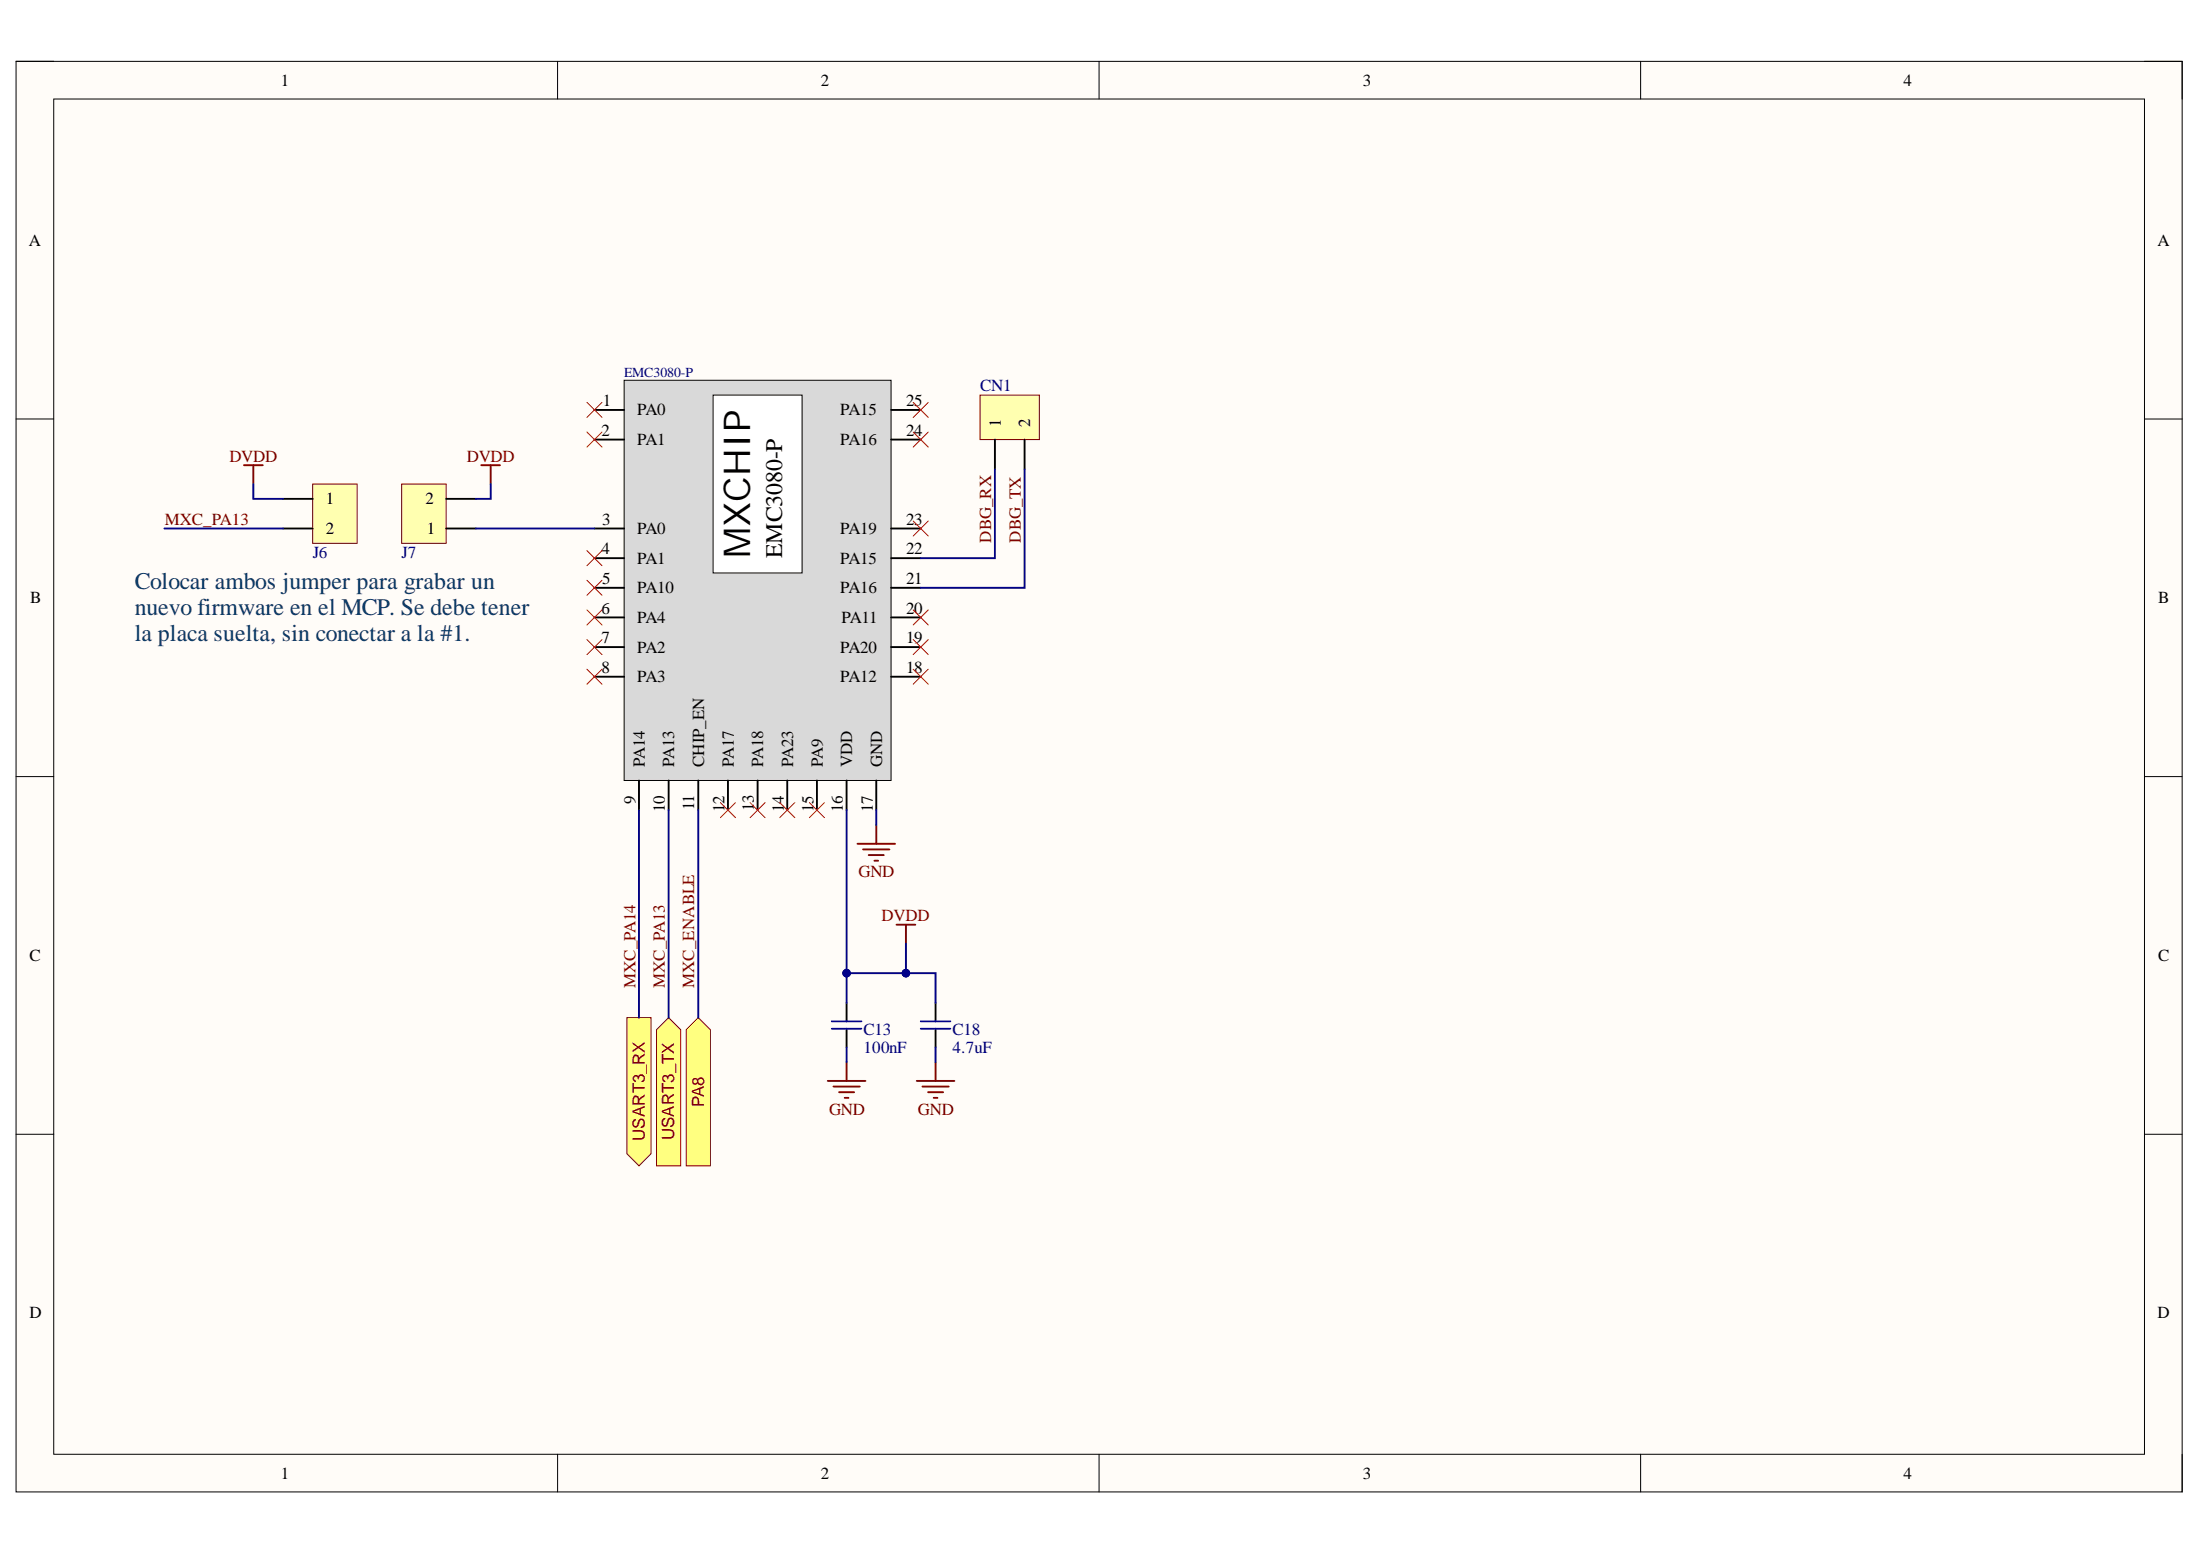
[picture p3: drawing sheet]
<svg xmlns="http://www.w3.org/2000/svg" width="297mm" height="210mm" viewBox="0 0 297 210" stroke-linecap="round" stroke-linejoin="round" font-family="sans-serif">
<path d="M2.2 8.3h292.4v193.1h-292.4z" fill-rule="evenodd" fill="#fffcf8"/>
<path d="M2.2 8.3h292.4v193.1h-292.4z" fill="none" stroke="#000" stroke-width=".14"/>
<path d="M7.3 13.4h282.2v182.9h-282.2z" fill-rule="evenodd" fill="#fffcf8"/>
<g fill="none" stroke="#000" stroke-width=".14">
<path d="M2.2 8.3h5.1M7.3 13.4h282.2v182.9h-282.2zM75.3 8.3v5.1M148.4 8.3v5.1M221.5 8.3v5.1M289.5 8.3h5.1v5.1M2.2 56.6h5.1M289.5 56.6h5.1M2.2 104.8h5.1M289.5 104.8h5.1M2.2 153.1h5.1M289.5 153.1h5.1"/>
<path d="M75.3 196.3v5.1M148.4 196.3v5.1M221.5 196.3v5.1M294.6 196.3v5.1"/>
</g>
<path d="M84.3 51.3h36v54.1h-36z" fill-rule="evenodd" fill="#d9d9d9"/>
<path d="M84.3 51.3h36v54.1h-36z" fill="none" stroke="#000" stroke-width=".14"/>
<g fill="none" stroke="#000" stroke-width=".25">
<path d="M80.3 59.3h4M80.3 55.3h4M120.3 55.3h4M80.3 79.3h4M80.3 75.3h4M80.3 71.3h4M120.3 79.3h4M120.3 75.3h4M120.3 71.3h4M80.3 91.3h4M80.3 87.3h4M80.3 83.3h4"/>
<path d="M120.3 91.3h4M120.3 87.3h4M120.3 83.3h4"/>
</g>
<path d="M96.3 53.3h12v24h-12z" fill-rule="evenodd" fill="#fff"/>
<path d="M96.3 53.3h12v24h-12z" fill="none" stroke="#000" stroke-width=".14"/>
<path d="M120.3 59.3h4M86.3 105.4v4M90.3 105.4v4M94.3 105.4v4M98.3 105.4v4M102.3 105.4v4M106.3 105.4v4M110.3 105.4v4M114.3 105.4v4M118.3 105.4v4" fill="none" stroke="#000" stroke-width=".25"/>
<path d="M84.6 137.4h3.3v18.3l-1.6 1.7-1.7-1.7z" fill-rule="evenodd" fill="#ffff80"/>
<path d="M84.6 137.4h3.3v18.3l-1.6 1.7-1.7-1.7z" fill="none" stroke="#800000" stroke-width=".14"/>
<path d="M114.3 135.4v2.5M114.3 138.9v2.5M126.3 135.4v2.5M126.3 138.9v2.5" fill="none" stroke="#000" stroke-width=".25"/>
<path d="M112.3 138.9h4M112.3 137.9h4M124.3 138.9h4M124.3 137.9h4" fill="none" stroke="#00f" stroke-width=".25"/>
<g fill="none" stroke="#800000" stroke-width=".25">
<path d="M115.8 113.9h5.1M116.5 114.7h3.6M117.3 115.4h2M118.1 116.2h.5M118.3 111.4v2.5M121 124.8h2.6M122.3 124.8v2.6M111.8 145.9h5M112.5 146.7h3.6M113.3 147.4h2M114.1 148.2h.5M114.3 143.4v2.5"/>
<path d="M123.8 145.9h5.1M124.5 146.7h3.6M125.3 147.4h2M126.1 148.2h.5M126.3 143.4v2.5"/>
</g>
<g fill="none" stroke="#f00" stroke-width=".14">
<path d="M79.2 58.3l2.1 2.1M81.3 58.3l-2.1 2.1M123.3 58.3l2 2.1M123.3 54.3l2 2.1M125.3 58.3l-2 2.1M125.3 54.3l-2 2.1M79.2 74.3l2.1 2.1M79.2 78.3l2.1 2.1M81.3 74.3l-2.1 2.1M81.3 78.3l-2.1 2.1M123.3 70.3l2 2.1M125.3 70.3l-2 2.1"/>
<path d="M79.2 82.3l2.1 2.1M79.2 86.3l2.1 2.1M79.2 90.3l2.1 2.1M81.3 82.3l-2.1 2.1M81.3 86.3l-2.1 2.1M81.3 90.3l-2.1 2.1M123.3 90.3l2 2.1M123.3 86.3l2 2.1M123.3 82.3l2 2.1M125.3 90.3l-2 2.1M125.3 86.3l-2 2.1M125.3 82.3l-2 2.1"/>
<path d="M97.3 108.3l2 2.1M99.3 108.3l-2 2.1M101.3 108.3l2 2.1M103.3 108.3l-2 2.1M105.3 108.3l2 2.1M107.3 108.3l-2 2.1M109.3 108.3l2 2.1M111.3 108.3l-2 2.1"/>
</g>
<path d="M42.2 65.3h6v8h-6z" fill-rule="evenodd" fill="#ffffb0"/>
<path d="M42.2 65.3h6v8h-6z" fill="none" stroke="#800000" stroke-width=".14"/>
<path d="M38.2 67.3h4M38.2 71.3h4" fill="none" stroke="#000" stroke-width=".25"/>
<path d="M32.9 62.8h2.6M34.2 62.8v2.5" fill="none" stroke="#800000" stroke-width=".25"/>
<path d="M132.3 53.3h8v6h-8z" fill-rule="evenodd" fill="#ffffb0"/>
<path d="M132.3 53.3h8v6h-8z" fill="none" stroke="#800000" stroke-width=".14"/>
<path d="M134.3 59.3v4M138.3 59.3v4" fill="none" stroke="#000" stroke-width=".25"/>
<path d="M65 62.8h2.5M66.2 62.8v2.5" fill="none" stroke="#800000" stroke-width=".25"/>
<path d="M54.2 65.3h6v8h-6z" fill-rule="evenodd" fill="#ffffb0"/>
<path d="M54.2 65.3h6v8h-6z" fill="none" stroke="#800000" stroke-width=".14"/>
<path d="M60.2 71.3h4M60.2 67.3h4" fill="none" stroke="#000" stroke-width=".25"/>
<path d="M122.3 127.4v4" fill="none" stroke="#000080" stroke-width=".25"/>
<circle cx="122.3" cy="131.4" r=".51" fill="#000080"/>
<circle cx="122.3" cy="131.4" r=".51" fill="none" stroke="#000080" stroke-width=".14"/>
<path d="M22.2 71.3h16M34.2 65.3v2h4M64.2 71.3h16.1M66.2 65.3v2h-2M114.3 109.4v22h12v4" fill="none" stroke="#000080" stroke-width=".25"/>
<circle cx="114.3" cy="131.4" r=".51" fill="#000080"/>
<circle cx="114.3" cy="131.4" r=".51" fill="none" stroke="#000080" stroke-width=".14"/>
<circle cx="122.3" cy="131.4" r=".51" fill="#000080"/>
<circle cx="122.3" cy="131.4" r=".51" fill="none" stroke="#000080" stroke-width=".14"/>
<path d="M134.3 63.3v12h-10M138.3 63.3v16h-14M86.3 109.4v28M90.3 109.4v28M94.3 109.4v28M114.3 131.4v4M114.3 141.4v2" fill="none" stroke="#000080" stroke-width=".25"/>
<circle cx="114.3" cy="131.4" r=".51" fill="#000080"/>
<circle cx="114.3" cy="131.4" r=".51" fill="none" stroke="#000080" stroke-width=".14"/>
<path d="M118.3 109.4v2M126.3 141.4v2" fill="none" stroke="#000080" stroke-width=".25"/>
<path d="M79.2 54.3l2.1 2.1M81.3 54.3l-2.1 2.1" fill="none" stroke="#f00" stroke-width=".14"/>
<text font-size="19.8" fill="#800000" x="92.4" y="151.3">POPA8</text>
<text font-size="5" x="101.3" y="75.3" transform="rotate(-90 101.3 75.3)">MXCHIP</text>
<text font-size="3.2" x="105.6" y="75.3" transform="rotate(-90 105.6 75.3)">EMC3080-P</text>
<g font-size="3.2" fill="#073763">
<text x="18.2" y="79.5">Colocar ambos jumper para grabar un</text>
<text x="18.2" y="83">nuevo firmware en el MCP. Se debe tener</text>
<text x="18.2" y="86.6">la placa suelta, sin conectar a la #1.</text>
</g>
<g font-size="2.3">
<text x="37.9" y="11.6">1</text>
<text x="110.8" y="11.6">2</text>
<text x="184" y="11.6">3</text>
<text x="257" y="11.6">4</text>
<text x="3.9" y="33.1">A</text>
<text x="291.3" y="33.1">A</text>
<text x="81.2" y="58.8">2</text>
<text x="81.4" y="54.8">1</text>
<text x="86" y="56.1">PA0</text>
<text x="113.5" y="56.1">PA15</text>
<text x="122.3" y="54.8">25</text>
<text x="122.3" y="58.8">24</text>
<text x="135.1" y="57.6" transform="rotate(-90 135.1 57.6)">1</text>
<text x="139.1" y="57.6" transform="rotate(-90 139.1 57.6)">2</text>
<text x="86" y="60.1">PA1</text>
<text x="113.5" y="60.1">PA16</text>
<text x="44" y="68.1">1</text>
<text x="57.4" y="68.1">2</text>
<text x="81.3" y="70.8">3</text>
<text x="122.3" y="70.8">23</text>
<text x="44" y="72.1">2</text>
<text x="57.6" y="72.1">1</text>
<text x="81.2" y="74.8">4</text>
<text x="86" y="76.1">PA1</text>
<text x="86" y="72.1">PA0</text>
<text x="113.5" y="76.1">PA15</text>
<text x="113.5" y="72.1">PA19</text>
<text x="122.3" y="74.8">22</text>
<text x="4.1" y="81.4">B</text>
<text x="81.2" y="82.9">6</text>
<text x="81.3" y="78.8">5</text>
<text x="86" y="80.1">PA10</text>
<text x="113.5" y="80.1">PA16</text>
<text x="122.3" y="82.9">20</text>
<text x="122.3" y="78.8">21</text>
<text x="291.4" y="81.4">B</text>
<text x="81.2" y="86.8">7</text>
<text x="86" y="88.1">PA2</text>
<text x="86" y="84.1">PA4</text>
<text x="113.5" y="88.1">PA20</text>
<text x="113.6" y="84.1">PA11</text>
<text x="122.3" y="86.8">19</text>
<text x="81.2" y="90.8">8</text>
<text x="86" y="92.1">PA3</text>
<text x="113.5" y="92.1">PA12</text>
<text x="122.3" y="90.8">18</text>
<text x="87.1" y="103.6" transform="rotate(-90 87.1 103.6)">PA14</text>
<text x="91" y="103.6" transform="rotate(-90 91 103.6)">PA13</text>
<text x="95.1" y="103.6" transform="rotate(-90 95.1 103.6)">CHIP_EN</text>
<text x="99.1" y="103.6" transform="rotate(-90 99.1 103.6)">PA17</text>
<text x="103" y="103.6" transform="rotate(-90 103 103.6)">PA18</text>
<text x="107.1" y="103.6" transform="rotate(-90 107.1 103.6)">PA23</text>
<text x="111.1" y="103.6" transform="rotate(-90 111.1 103.6)">PA9</text>
<text x="115.1" y="103.6" transform="rotate(-90 115.1 103.6)">VDD</text>
<text x="119.1" y="103.6" transform="rotate(-90 119.1 103.6)">GND</text>
<text x="85.8" y="108.5" transform="rotate(-90 85.8 108.5)">9</text>
<text x="89.8" y="109.6" transform="rotate(-90 89.8 109.6)">10</text>
<text x="93.7" y="109.4" transform="rotate(-90 93.7 109.4)">11</text>
<text x="97.8" y="109.6" transform="rotate(-90 97.8 109.6)">12</text>
<text x="101.8" y="109.5" transform="rotate(-90 101.8 109.5)">13</text>
<text x="105.8" y="109.6" transform="rotate(-90 105.8 109.6)">14</text>
<text x="109.8" y="109.6" transform="rotate(-90 109.8 109.6)">15</text>
<text x="113.8" y="109.6" transform="rotate(-90 113.8 109.6)">16</text>
<text x="117.9" y="109.6" transform="rotate(-90 117.9 109.6)">17</text>
<text x="4" y="129.7">C</text>
<text x="291.4" y="129.7">C</text>
<text x="4" y="178">D</text>
<text x="291.3" y="178">D</text>
<text x="37.9" y="199.6">1</text>
<text x="110.8" y="199.6">2</text>
<text x="184" y="199.6">3</text>
<text x="257" y="199.6">4</text>
</g>
<g font-size="2.3" fill="#000080">
<text x="132.3" y="52.8">CN1</text>
<text x="42.2" y="75.3">J6</text>
<text x="54.2" y="75.3">J7</text>
<text x="116.6" y="139.7">C13</text>
<text x="116.6" y="142.2">100nF</text>
<text x="128.6" y="139.7">C18</text>
<text x="128.6" y="142.2">4.7uF</text>
</g>
<g font-size="2.3" fill="#800000">
<text x="31" y="62.3">DVDD</text>
<text x="63" y="62.3">DVDD</text>
<text x="22.3" y="70.8">MXC_PA13</text>
<text x="133.8" y="73.3" transform="rotate(-90 133.8 73.3)">DBG_RX</text>
<text x="137.8" y="73.3" transform="rotate(-90 137.8 73.3)">DBG_TX</text>
<text x="115.9" y="118.4">GND</text>
<text x="119" y="124.3">DVDD</text>
<text x="85.8" y="133.4" transform="rotate(-90 85.8 133.4)">MXC_PA14</text>
<text x="89.8" y="133.4" transform="rotate(-90 89.8 133.4)">MXC_PA13</text>
<text x="93.7" y="133.4" transform="rotate(-90 93.7 133.4)">MXC_ENABLE</text>
<text x="95.1" y="149.5" transform="rotate(-90 95.1 149.5)">PA8</text>
<text x="87.1" y="154" transform="rotate(-90 87.1 154)">USART3_RX</text>
<text x="91" y="153.9" transform="rotate(-90 91 153.9)">USART3_TX</text>
<text x="111.9" y="150.5">GND</text>
<text x="123.9" y="150.5">GND</text>
</g>
<text font-size="1.9" fill="#000080" x="84.3" y="50.9">EMC3080-P</text>
</svg>
